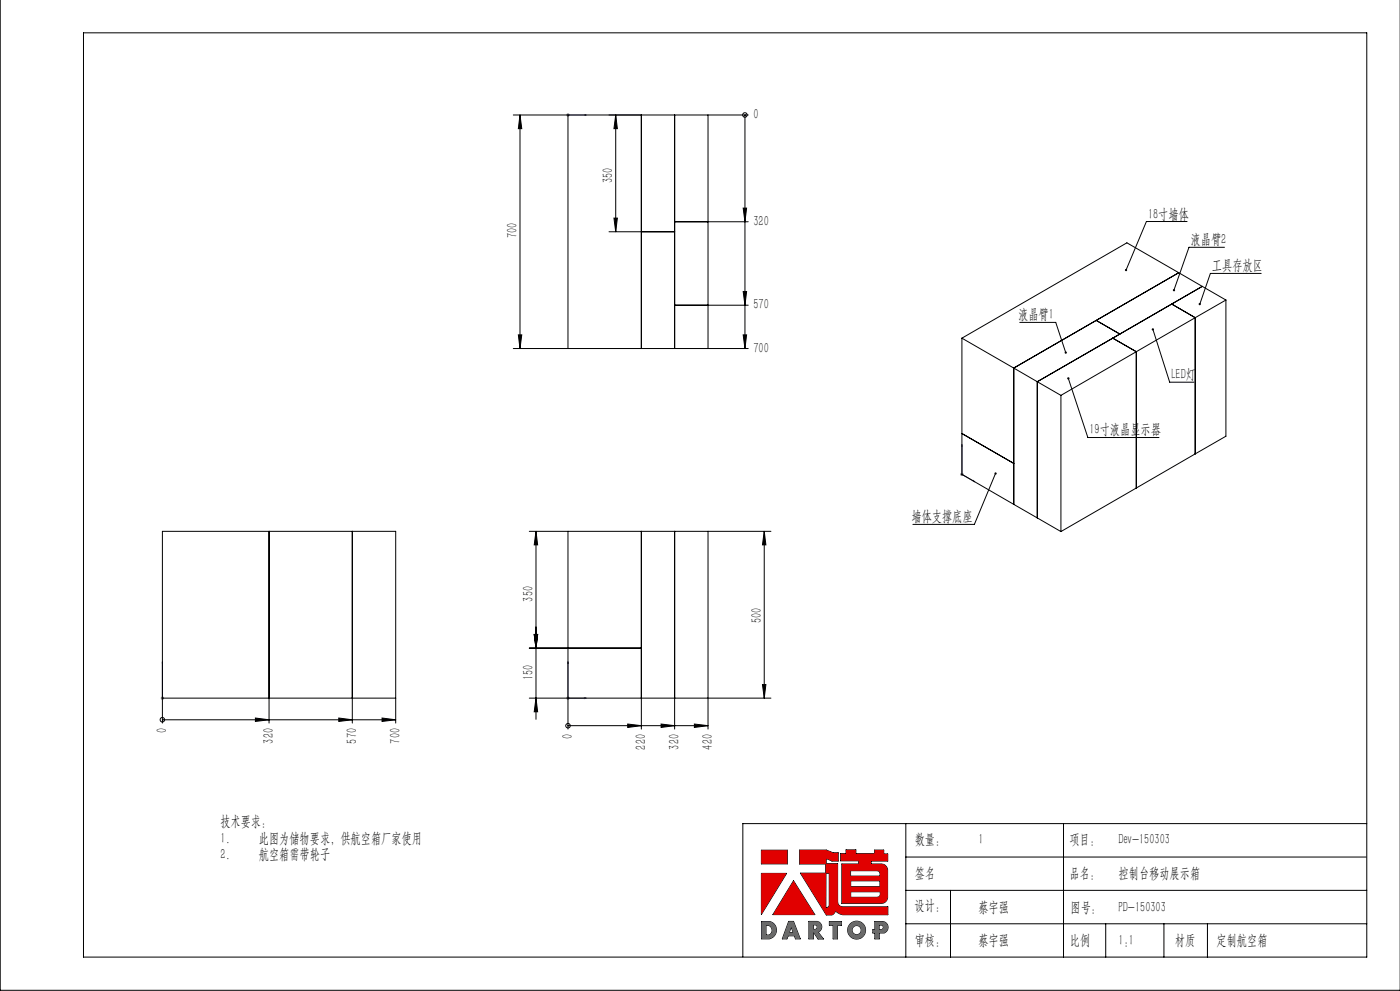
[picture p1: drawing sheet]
<svg xmlns="http://www.w3.org/2000/svg" width="420mm" height="297mm" viewBox="0 0 420 297" stroke-linecap="round" stroke-linejoin="round" font-family="sans-serif">
<g fill="none" stroke="#000" stroke-width=".3">
<path d="M.1 -.1v296.9h419.9M25 9.8h385v277h-385zM228.4 254.8h7.8v4.1h-7.8zM239.9 254.8h8l2 .8h1.6v2.5h-1.9l-1.7-.8v1.5h3.4v11.5l.2 .7 .4 .5 .9 .3h13.5v2.3h-13.5l-.8-.2-1.4-.9-.8 1.1-1.9 .1-7.8-12.5h7.6v-2.8h-7.8zM252.2 255.9h1.6v-1.2h3v1.2h5.6v-1.1h2.7v1.1h1.2v2.2h-5v.8l3.7 .1 .9 .7 .3 .7 .1 8.7-.8 1.3-1.1 .4h-11.8v-11.9h5v-.9h-5.4zM271.7 256.9h138.1M271.7 246.8v40M319.1 246.8v40M410 246.8h-187.2v40M228.4 261.8h7.6l-7.6 12.2zM228.5 276.2h2.6a2.66 2.66 0 0 1 1.8 2.7 2.66 2.66 0 0 1-2.2 2.5h-2.2zM229.8 277.4h.8a1.56 1.56 0 0 1 1 1.4 1.56 1.56 0 0 1-.9 1.4h-.9z"/>
<path d="M236.6 276.2h1.5l2 5.2h-1.4l-.4-.9h-1.9l-.3 .9h-1.4zM237.3 277.8l.6 1.7h-1.1zM238.1 264l6.3 10.1h-12.5zM242.7 276.2h2.5a1.65 1.65 0 0 1 1.3 1.5 1.65 1.65 0 0 1-1.1 1.6l1.6 2.1h-1.6l-1.4-2.1v2.1h-1.3zM244 277.2h.7l.4 .4v.5l-.4 .4h-.7zM247.8 261.8h1v9.7l-.6 .6h-.4zM248.8 276.2h3.6v1.1h-1.2v4.1h-1.3v-4.1h-1.1zM255.2 260.9l8.2 .1 .5 .5 .1 1.1h-8.8zM255.2 267.3h8.9v.8l-.4 .6-.5 .2h-8zM255.2 264h8.8v1.7h-8.8zM262.5 276.2h2.3a1.76 1.76 0 0 1 1.6 1.5 1.76 1.76 0 0 1-1.2 1.9h-1.4v1.8h-1.3v-1.8h-.6v-1h.6zM263.7 277.2h.8l.4 .3 .1 .5-.2 .4-1.1 .2z"/>
<path d="M271.7 276.9h138.3M271.7 266.8h138.3M285.2 266.8v20M331.7 276.9v9.9M349.2 276.9v9.9M362.2 276.9v9.9"/>
<circle cx="257" cy="278.8" r="2.68"/>
<circle cx="257" cy="278.8" r="1.37"/>
</g>
<path d="M170.4 198.3l.1 .6h-.2zM170.4 198.3v10.9h5.5M175.3 209.1l.6 .1-.6 .2z" fill="none" stroke="#00f" stroke-width=".3"/>
<path d="M169.9 209.2h1M170 208.9l.7 .7M170.4 208.7v1M170.7 208.9l-.7 .7" fill="none" stroke="#808080" stroke-width=".3"/>
<path d="M175.3 209.1l.6 .1-.6 .2zM170.4 198.3l.1 .6h-.2z" fill="#00f"/>
<path d="M228.4 254.8v4.1h7.8v-4.1zM247.8 261.8h1v9.7l-.6 .6h-.4zM239.9 254.8v4.1h7.8v2.8h-7.6l7.8 12.5h1.6l.9-.7a.39 .39 0 0 1 .3-.4 .39 .39 0 0 1 .5 .3l1.5 .7h13.6v-2.3h-13.7l-.5-.2-.6-.6-.2-.7v-11.5h-3.4v-1.5l1.7 .8h1.9v-2.5h-1.6l-2-.8zM255.2 267.3h8.9v.8l-.3 .6-.6 .2h-8zM255.2 260.9h8l.4 .2 .4 .5v1h-8.8zM252.2 255.9v2.1h5.4v.9h-5v11.9h11.8l1.2-.5 .7-1.3-.1-8.8-.6-.8-.7-.4-3.6-.1v-.8h5v-2.2h-1.2v-1.1h-2.7v1.1h-5.6v-1.2h-3v1.2zM255.2 264h8.8v1.7h-8.8zM228.4 261.8v12.2l7.6-12.2zM238.1 264l-6.2 10.1h12.5z" fill-rule="evenodd" fill="#e10000"/>
<path d="M229.8 277.4h.9l.9 .9-.1 1.2-.8 .7h-.9zM228.5 276.2v5.2h2.2l.8-.3 .8-.6 .6-1.2v-1l-.3-.9-1.3-1.1zM237.3 277.8l.6 1.7h-1.1zM236.6 276.2l-1.9 5.2h1.4l.3-.9h1.9l.4 .9h1.4l-2-5.2zM244 277.2h.7l.4 .4v.5l-.2 .3-.9 .1zM242.7 276.2v5.2h1.3v-2.1l1.4 2.1h1.6l-1.6-2.1 .7-.4 .4-.6v-.7l-.3-.8-1-.6zM248.8 276.2v1.1h1.1v4.1h1.3v-4.1h1.2v-1.1zM255.6 278.8a1.4 1.4 0 0 1 2.8 0 1.4 1.4 0 0 1-2.8 0zM254.3 278.8a2.7 2.7 0 0 0 5.4 0 2.7 2.7 0 0 0-5.4 0zM263.7 277.2h.8l.4 .3 .1 .5-.3 .5-1 .1zM262.5 276.2v2.4h-.6v1h.6v1.8h1.3v-1.8h1.4l.5-.3 .6-.9 .1-.8-.4-.8-.8-.5z" fill-rule="evenodd" fill="#6a6a6a"/>
<g fill="none" stroke="#000" stroke-width=".3">
<path d="M154 34.5h16.4M156 34.5v70M156 34.5l.5 4.1h-1zM182.7 34.5h9.7M184.7 34.5v35M184.7 34.5l.5 4.1h-1zM212.4 34.5h12.1M223.5 34.5v70M223.5 34.5h.1M182.7 69.5h9.7M184.2 65.4h1l-.5 4.1zM212.4 66.5h12.1"/>
<path d="M223 62.4h1l-.5 4.1zM356.1 66.4h-12.2l-6.1 14.5M367.3 74.1h-10.6l-4.5 12.9M212.4 91.5h12.1M223 87.4h1l-.5 4.1zM305.9 96.6h10.8l3 9.1M345.9 98.7l5 15.8h7.3M378.4 81.9h-15.3l-3.2 9.3M154 104.5h16.4M155.5 100.4h1l-.5 4.1zM212.4 104.5h12.1M223 100.4h1l-.5 4.1z"/>
<path d="M320.5 113.4l5.9 17.7h21.3M158.8 159.2h11.6M160.8 159.2v56.4M160.8 159.2l.5 4.1h-1zM212.4 159.2h18.9M229.3 159.2v50M229.3 159.2l.5 4.1h-1.1zM298.7 141.9l-6.4 15.3h-18.4M158.8 194.2h11.6M160.3 190.1h1l-.5 4.1zM48.7 215.7h.1M48.7 209.2v7.5"/>
<path d="M48.7 215.7h70M76.6 215.2l4.1 .5-4.1 .5zM80.7 209.2v7.5M101.6 215.2l4.1 .5-4.1 .5zM105.7 209.2v7.5M114.6 215.2l4.1 .5-4.1 .5zM118.7 209.2v7.5M158.8 209.2h11.6v9.3M160.8 209.2l.5 4.1h-1zM170.4 217.5h.1M170.4 217.5h42M188.3 217l4.1 .5-4.1 .5z"/>
<path d="M192.4 209.2v9.3M198.3 217l4.1 .5-4.1 .5zM202.4 209.2v9.3M208.3 217l4.1 .5-4.1 .5zM228.7 205.2h1.1l-.5 4zM231.3 209.2h-18.9v9.3"/>
<circle cx="223.5" cy="34.4" r=".68"/>
<circle cx="48.7" cy="215.7" r=".68"/>
<circle cx="170.4" cy="217.5" r=".68"/>
</g>
<path d="M170.3 34.5h.2zM170.4 34.5h.1M170.4 34.5h5.5M175.9 34.5h-.6h.6M288.6 133.2v9l3.8 2.2M288.6 133.2l.1 .6-.2-.1zM292 144.1l.4 .3-.4-.1zM48.7 198.3v10.9M48.7 198.3v.6v-.6M48.7 209.2h.1M48.7 209.1v.3z" fill="none" stroke="#00f" stroke-width=".3"/>
<path d="M169.9 34.5h1M170 34.1l.7 .7M170.4 34v1M170.7 34.1l-.7 .7M288.1 142.2h1M288.2 141.8l.7 .7M288.6 141.7v1M288.9 141.8l-.7 .7M48.2 209.2h1M48.4 208.9l.7 .7M48.7 208.7v1M49.1 208.9l-.7 .7" fill="none" stroke="#808080" stroke-width=".3"/>
<g fill="#000">
<path d="M223 62.4h1l-.5 4.1zM223 87.4h1l-.5 4.1zM223 100.4h1l-.5 4.1z"/>
<path d="M337.6 80.7v.5l.2-.3-.1 .3a.34 .34 0 0 0 .4-.3 .34 .34 0 0 0-.5-.2zM351.9 86.8v.4l.3-.2-.1 .3a.33 .33 0 0 0 .4-.2 .33 .33 0 0 0-.2-.4 .33 .33 0 0 0-.4 .1zM319.4 105.5l.1 .4 .3 .1-.1-.3 .1 .3 .2-.2-.1-.4zM320.3 113.2a.33 .33 0 0 0 0 .5 .33 .33 0 0 0 .5-.2 .33 .33 0 0 0-.4-.4l.1 .3zM345.5 98.6a.35 .35 0 0 0 .3 .5 .35 .35 0 0 0 .4-.4 .35 .35 0 0 0-.4-.3l.1 .3-.1-.3zM359.8 90.8l-.2 .4 .2 .3 .1-.3-.1 .3a.34 .34 0 0 0 .5-.4 .34 .34 0 0 0-.5-.3zM298.4 141.7a.34 .34 0 0 0 .1 .5 .34 .34 0 0 0 .4-.1 .34 .34 0 0 0-.1-.5l-.1 .3 .1-.3z"/>
<path d="M188.3 217l4.1 .5-4.1 .5zM198.3 217l4.1 .5-4.1 .5zM208.3 217l4.1 .5-4.1 .5zM76.6 215.2l4.1 .5-4.1 .5zM101.6 215.2l4.1 .5-4.1 .5zM114.6 215.2l4.1 .5-4.1 .5z"/>
</g>
<g fill="#00f">
<path d="M175.3 34.5h.6zM170.3 34.5h.2zM48.7 209.1v.3zM48.7 198.3v.6z"/>
<path d="M292 144.1l.4 .3-.4-.1zM288.6 133.2l.1 .6-.2-.1z"/>
</g>
<g fill="#000">
<path d="M155.5 100.4h1l-.5 4.1zM156 34.5l.5 4.1h-1z"/>
<path d="M229.3 159.2l.5 4.1h-1.1zM228.7 205.2h1.1l-.5 4zM160.8 159.2l.5 4.1h-1zM160.3 190.1h1l-.5 4.1zM160.3 190.1h1l-.5 4.1zM160.8 209.2l.5 4.1h-1zM184.7 34.5l.5 4.1h-1zM184.2 65.4h1l-.5 4.1z"/>
</g>
<g fill="none" stroke="#000" stroke-width=".3">
<path d="M170.4 34.5h42v70h-42zM192.4 34.5v70M202.4 34.5v70M192.4 69.5h10M202.4 66.5h10M202.4 91.5h10M353.6 81.7l-49.5 28.6M367.8 89.9l-26.9 15.5M367.8 89.9v40.8l-9.2 5.3M367.8 89.9l-29.7-17.1-49.5 28.5M288.6 101.3l29.7 17.2M288.6 101.3v40.9l15.5 9"/>
<path d="M304.1 110.3l24.8-14.3 7.1 4.1-24.8 14.3v40.8M304.1 110.3v40.9M318.3 118.5v40.8M340.9 105.4l-7.1-4.1 26.9-15.5-9.2 5.3 7.1 4.1v40.8M340.9 105.4v40.9M340.9 105.4l-22.6 13.1M288.6 129.9l15.5 9M358.6 136l-17.7 10.3M48.7 159.2h70v50h-70zM80.7 159.2v50M105.7 159.2v50M170.4 159.2h42v50h-42z"/>
<path d="M192.4 159.2v50M202.4 159.2v50M304.1 151.2l7.1 4M311.2 155.2l7.1 4.1M340.9 146.3l-22.6 13M170.4 194.2h22"/>
</g>
<g font-size="4.4">
<text x="226" y="35.7">0</text>
<text x="183.8" y="55" transform="rotate(-90 183.8 55)">350</text>
<text x="344.4" y="65.5">18寸墙体</text>
<text x="155.1" y="71.4" transform="rotate(-90 155.1 71.4)">700</text>
<text x="226" y="67.7">320</text>
<text x="357.2" y="73.2">液晶臂2</text>
<text x="363.6" y="81">工具存放区</text>
<text x="226" y="92.7">570</text>
<text x="305.5" y="95.7">液晶臂1</text>
<text x="226" y="105.7">700</text>
<text x="351.4" y="113.6">LED灯</text>
<text x="326.9" y="130.2">19寸液晶显示器</text>
<text x="273.4" y="156.2">墙体支撑底座</text>
<text x="159.9" y="180.3" transform="rotate(-90 159.9 180.3)">350</text>
<text x="228.4" y="186.8" transform="rotate(-90 228.4 186.8)">500</text>
<text x="159.9" y="203.8" transform="rotate(-90 159.9 203.8)">150</text>
<text x="50" y="219.8" transform="rotate(-90 50 219.8)">0</text>
<text x="171.7" y="221.6" transform="rotate(-90 171.7 221.6)">0</text>
<text x="82" y="222.8" transform="rotate(-90 82 222.8)">320</text>
<text x="107" y="222.8" transform="rotate(-90 107 222.8)">570</text>
<text x="120" y="222.8" transform="rotate(-90 120 222.8)">700</text>
<text x="193.7" y="224.6" transform="rotate(-90 193.7 224.6)">220</text>
<text x="203.7" y="224.6" transform="rotate(-90 203.7 224.6)">320</text>
<text x="213.7" y="224.6" transform="rotate(-90 213.7 224.6)">420</text>
<text x="66.1" y="247.5">技术要求：</text>
<text x="66.1" y="252.5">1.</text>
<text x="66.1" y="257.5">2.</text>
<text x="77.6" y="252.5">此图为储物要求，供航空箱厂家使用</text>
<text x="77.6" y="257.5">航空箱需带轮子</text>
<text x="274.4" y="252.9">数量：</text>
<text x="293.5" y="252.9">1</text>
<text x="320.8" y="252.9">项目：</text>
<text x="335.6" y="252.9">Dev-150303</text>
<text x="274.4" y="263">签名</text>
<text x="320.8" y="263">品名：</text>
<text x="335.6" y="263">控制台移动展示箱</text>
<text x="274.4" y="272.8">设计：</text>
<text x="293.5" y="273.4">蔡宇强</text>
<text x="321.2" y="273.4">图号：</text>
<text x="335.6" y="273.4">PD-150303</text>
<text x="274.4" y="283.3">审核：</text>
<text x="293.5" y="283.3">蔡宇强</text>
<text x="321" y="283.3">比例</text>
<text x="335.6" y="283.3">1:1</text>
<text x="352.5" y="283.3">材质</text>
<text x="365" y="283.3">定制航空箱</text>
</g>
</svg>
